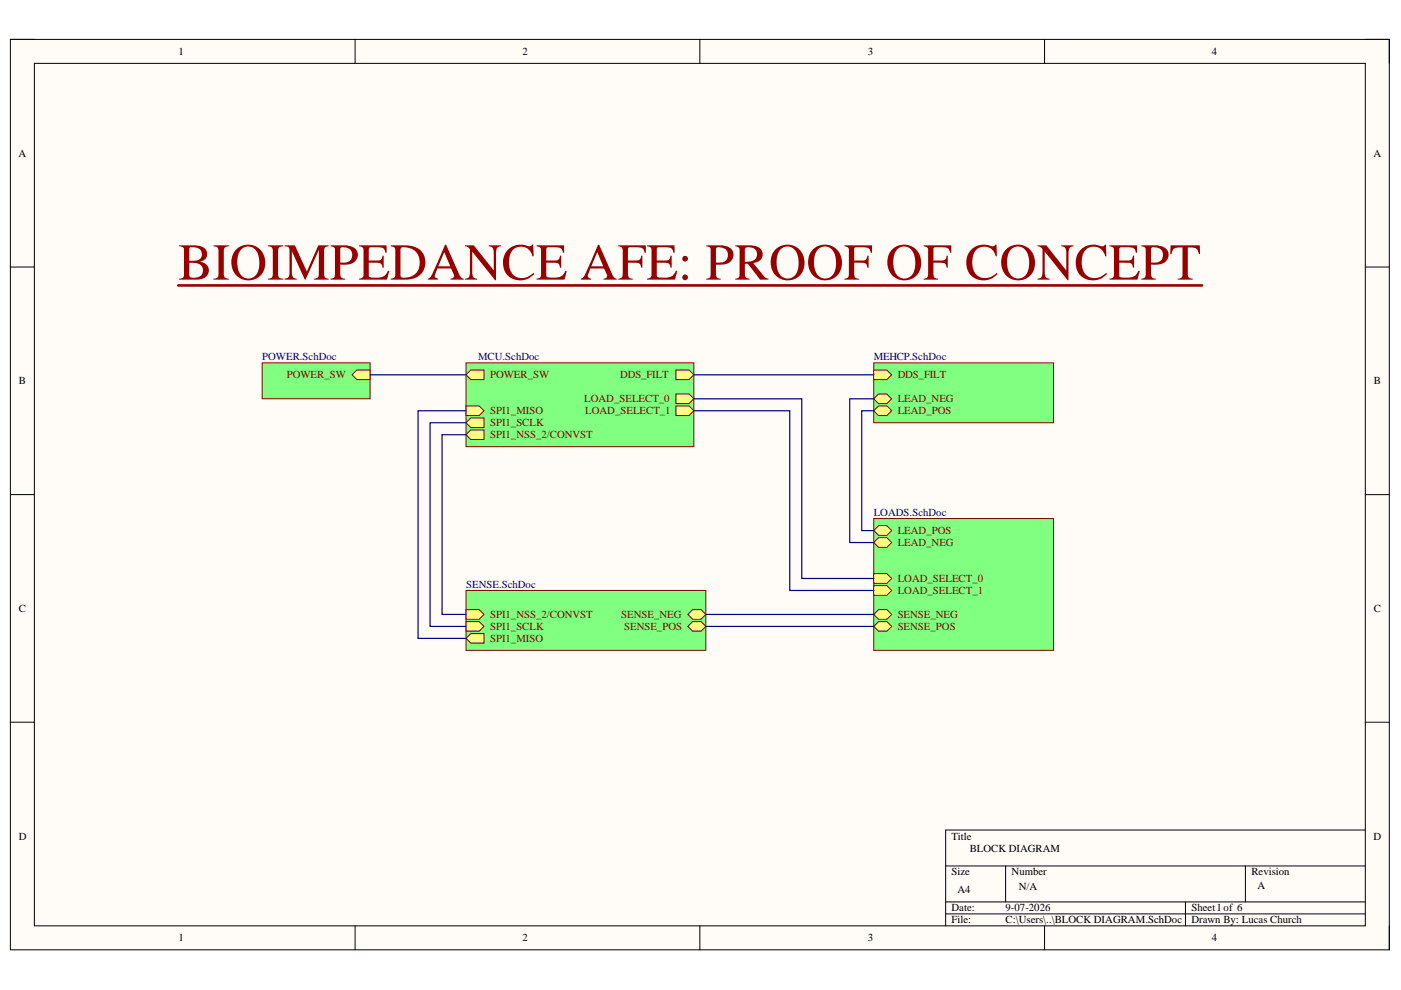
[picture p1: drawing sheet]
<svg xmlns="http://www.w3.org/2000/svg" width="297mm" height="210mm" viewBox="0 0 297 210" stroke-linecap="round" stroke-linejoin="round" font-family="sans-serif">
<path d="M2.2 8.4h292.4v193h-292.4z" fill-rule="evenodd" fill="#fffcf8"/>
<path d="M2.2 8.4h292.4v193h-292.4z" fill="none" stroke="#000" stroke-width=".21"/>
<path d="M7.3 13.4h282.2v182.9h-282.2z" fill-rule="evenodd" fill="#fffcf8"/>
<g fill="none" stroke="#000" stroke-width=".21">
<path d="M2.2 8.4h5.1M7.3 13.4h282.2v182.9h-282.2zM75.3 8.4v5M148.4 8.4v5M221.5 8.4v5M289.5 8.4h5.1v5M2.2 56.6h5.1M289.5 56.6h5.1M2.2 104.9h5.1M289.5 104.9h5.1M2.2 153.1h5.1M289.5 153.1h5.1"/>
<path d="M289.5 176h-89v20.3M75.3 196.3v5.1M148.4 196.3v5.1M200.5 183.6h89M200.5 191.2h89M200.5 193.8h89M213.2 183.6v7.6M221.5 196.3v5.1M251.3 191.2v5.1M264 183.6v7.6M294.6 196.3v5.1"/>
</g>
<path d="M185.2 109.9h38.2v28h-38.2z" fill-rule="evenodd" fill="#80ff80"/>
<path d="M185.2 109.9h38.2v28h-38.2z" fill="none" stroke="#800000" stroke-width=".21"/>
<path d="M185.2 124.2h2.8l1.1 1-1.1 1h-2.8z" fill-rule="evenodd" fill="#ffff80"/>
<path d="M185.2 124.2h2.8l1.1 1-1.1 1h-2.8z" fill="none" stroke="#800000" stroke-width=".21"/>
<path d="M185.2 121.6h2.8l1.1 1-1.1 1.1h-2.8z" fill-rule="evenodd" fill="#ffff80"/>
<path d="M185.2 121.6h2.8l1.1 1-1.1 1.1h-2.8z" fill="none" stroke="#800000" stroke-width=".21"/>
<path d="M186.3 129.3h1.7l1.1 1-1.1 1h-1.7l-1.1-1z" fill-rule="evenodd" fill="#ffff80"/>
<path d="M186.3 129.3h1.7l1.1 1-1.1 1h-1.7l-1.1-1z" fill="none" stroke="#800000" stroke-width=".21"/>
<path d="M185.2 132.8l1.1-1h1.7l1.1 1-1.1 1h-1.7z" fill-rule="evenodd" fill="#ffff80"/>
<path d="M185.2 132.8l1.1-1h1.7l1.1 1-1.1 1h-1.7z" fill="none" stroke="#800000" stroke-width=".21"/>
<path d="M185.2 115l1.1-1h1.7l1.1 1-1.1 1h-1.7z" fill-rule="evenodd" fill="#ffff80"/>
<path d="M185.2 115l1.1-1h1.7l1.1 1-1.1 1h-1.7z" fill="none" stroke="#800000" stroke-width=".21"/>
<path d="M185.2 112.5l1.1-1h1.7l1.1 1-1.1 1h-1.7z" fill-rule="evenodd" fill="#ffff80"/>
<path d="M185.2 112.5l1.1-1h1.7l1.1 1-1.1 1h-1.7z" fill="none" stroke="#800000" stroke-width=".21"/>
<path d="M98.8 76.9h48.3v17.8h-48.3z" fill-rule="evenodd" fill="#80ff80"/>
<path d="M98.8 76.9h48.3v17.8h-48.3z" fill="none" stroke="#800000" stroke-width=".21"/>
<path d="M98.8 89.6l1-1h2.8v2h-2.8z" fill-rule="evenodd" fill="#ffff80"/>
<path d="M98.8 89.6l1-1h2.8v2h-2.8z" fill="none" stroke="#800000" stroke-width=".21"/>
<path d="M98.8 86.1h2.8l1 1-1 1h-2.8z" fill-rule="evenodd" fill="#ffff80"/>
<path d="M98.8 86.1h2.8l1 1-1 1h-2.8z" fill="none" stroke="#800000" stroke-width=".21"/>
<path d="M143.3 86.1h2.8l1 1-1 1h-2.8z" fill-rule="evenodd" fill="#ffff80"/>
<path d="M143.3 86.1h2.8l1 1-1 1h-2.8z" fill="none" stroke="#800000" stroke-width=".21"/>
<path d="M143.3 83.5h2.8l1 1.1-1 1h-2.8z" fill-rule="evenodd" fill="#ffff80"/>
<path d="M143.3 83.5h2.8l1 1.1-1 1h-2.8z" fill="none" stroke="#800000" stroke-width=".21"/>
<path d="M98.8 92.2l1-1h2.8v2h-2.8z" fill-rule="evenodd" fill="#ffff80"/>
<path d="M98.8 92.2l1-1h2.8v2h-2.8z" fill="none" stroke="#800000" stroke-width=".21"/>
<path d="M143.3 78.5h2.8l1 1-1 1h-2.8z" fill-rule="evenodd" fill="#ffff80"/>
<path d="M143.3 78.5h2.8l1 1-1 1h-2.8z" fill="none" stroke="#800000" stroke-width=".21"/>
<path d="M98.8 79.5l1-1h2.8v2h-2.8z" fill-rule="evenodd" fill="#ffff80"/>
<path d="M98.8 79.5l1-1h2.8v2h-2.8z" fill="none" stroke="#800000" stroke-width=".21"/>
<path d="M185.2 76.9h38.2v12.7h-38.2z" fill-rule="evenodd" fill="#80ff80"/>
<path d="M185.2 76.9h38.2v12.7h-38.2z" fill="none" stroke="#800000" stroke-width=".21"/>
<path d="M185.2 78.5h2.8l1.1 1-1.1 1h-2.8z" fill-rule="evenodd" fill="#ffff80"/>
<path d="M185.2 78.5h2.8l1.1 1-1.1 1h-2.8z" fill="none" stroke="#800000" stroke-width=".21"/>
<path d="M185.2 84.6l1.1-1.1h1.7l1.1 1.1-1.1 1h-1.7z" fill-rule="evenodd" fill="#ffff80"/>
<path d="M185.2 84.6l1.1-1.1h1.7l1.1 1.1-1.1 1h-1.7z" fill="none" stroke="#800000" stroke-width=".21"/>
<path d="M185.2 87.1l1.1-1h1.7l1.1 1-1.1 1h-1.7z" fill-rule="evenodd" fill="#ffff80"/>
<path d="M185.2 87.1l1.1-1h1.7l1.1 1-1.1 1h-1.7z" fill="none" stroke="#800000" stroke-width=".21"/>
<path d="M55.6 76.9h22.9v7.6h-22.9z" fill-rule="evenodd" fill="#80ff80"/>
<path d="M55.6 76.9h22.9v7.6h-22.9z" fill="none" stroke="#800000" stroke-width=".21"/>
<path d="M74.7 79.5l1-1h2.8v2h-2.8z" fill-rule="evenodd" fill="#ffff80"/>
<path d="M74.7 79.5l1-1h2.8v2h-2.8z" fill="none" stroke="#800000" stroke-width=".21"/>
<path d="M98.8 125.2h50.8v12.7h-50.8z" fill-rule="evenodd" fill="#80ff80"/>
<path d="M98.8 125.2h50.8v12.7h-50.8z" fill="none" stroke="#800000" stroke-width=".21"/>
<path d="M98.8 131.8h2.8l1 1-1 1h-2.8z" fill-rule="evenodd" fill="#ffff80"/>
<path d="M98.8 131.8h2.8l1 1-1 1h-2.8z" fill="none" stroke="#800000" stroke-width=".21"/>
<path d="M98.8 129.3h2.8l1 1-1 1h-2.8z" fill-rule="evenodd" fill="#ffff80"/>
<path d="M98.8 129.3h2.8l1 1-1 1h-2.8z" fill="none" stroke="#800000" stroke-width=".21"/>
<path d="M98.8 135.3l1-1h2.8v2.1h-2.8z" fill-rule="evenodd" fill="#ffff80"/>
<path d="M98.8 135.3l1-1h2.8v2.1h-2.8z" fill="none" stroke="#800000" stroke-width=".21"/>
<path d="M146.9 129.3h1.7l1 1-1 1h-1.7l-1.1-1z" fill-rule="evenodd" fill="#ffff80"/>
<path d="M146.9 129.3h1.7l1 1-1 1h-1.7l-1.1-1z" fill="none" stroke="#800000" stroke-width=".21"/>
<path d="M145.8 132.8l1.1-1h1.7l1 1-1 1h-1.7z" fill-rule="evenodd" fill="#ffff80"/>
<path d="M145.8 132.8l1.1-1h1.7l1 1-1 1h-1.7z" fill="none" stroke="#800000" stroke-width=".21"/>
<path d="M37.8 60.5h217.1" fill="none" stroke="#980000" stroke-width=".55"/>
<path d="M78.5 79.5h20.3M147.1 79.5h38.1M98.8 92.2h-5.1v38.1h5.1M98.8 89.6h-7.6v43.2h7.6M98.8 87.1h-10.2v48.2h10.2M147.1 84.6h22.9v38h15.2M147.1 87.1h20.3v38.1h17.8M185.2 84.6h-5v30.4h5M185.2 87.1h-2.5v25.4h2.5M149.6 130.3h35.6M149.6 132.8h35.6" fill="none" stroke="#000080" stroke-width=".25"/>
<text font-size="11" fill="#980000" x="37.8" y="59.3">BIOIMPEDANCE AFE: PROOF OF CONCEPT</text>
<g font-size="2.3">
<text x="37.9" y="11.7">1</text>
<text x="110.8" y="11.7">2</text>
<text x="184" y="11.7">3</text>
<text x="257" y="11.7">4</text>
<text x="3.9" y="33.2">A</text>
<text x="291.2" y="33.2">A</text>
<text x="4" y="81.5">B</text>
<text x="291.3" y="81.5">B</text>
<text x="4" y="129.7">C</text>
<text x="291.3" y="129.7">C</text>
<text x="4" y="178">D</text>
<text x="201.7" y="178">Title</text>
<text x="291.2" y="178">D</text>
<text x="201.7" y="185.6">Size</text>
<text x="205.6" y="180.5">BLOCK DIAGRAM</text>
<text x="214.5" y="185.6">Number</text>
<text x="265.3" y="185.6">Revision</text>
<text x="203" y="189.4">A4</text>
<text x="216" y="188.7">N/A</text>
<text x="266.6" y="188.4">A</text>
<text x="201.7" y="193.2">Date:</text>
<text x="201.7" y="195.8">File:</text>
<text x="213.2" y="193.2">9-07-2026</text>
<text x="213.2" y="195.8">C:\Users\..\BLOCK DIAGRAM.SchDoc</text>
<text x="252.6" y="193.2">Sheet1of 6</text>
<text x="252.6" y="195.8">Drawn By: Lucas Church</text>
<text x="37.9" y="199.6">1</text>
<text x="110.8" y="199.6">2</text>
<text x="184" y="199.6">3</text>
<text x="257" y="199.6">4</text>
</g>
<g font-size="2.3" fill="#000080">
<text x="55.6" y="76.4">POWER.SchDoc</text>
<text x="101.4" y="76.4">MCU.SchDoc</text>
<text x="185.2" y="76.4">MEHCP.SchDoc</text>
<text x="185.2" y="109.4">LOADS.SchDoc</text>
<text x="98.8" y="124.7">SENSE.SchDoc</text>
</g>
<g font-size="2.3" fill="#800000">
<text x="60.8" y="80.2">POWER_SW</text>
<text x="103.9" y="80.2">POWER_SW</text>
<text x="131.5" y="80.2">DDS_FILT</text>
<text x="190.3" y="80.2">DDS_FILT</text>
<text x="103.9" y="87.8">SPI1_MISO</text>
<text x="123.9" y="85.3">LOAD_SELECT_0</text>
<text x="124.1" y="87.8">LOAD_SELECT_1</text>
<text x="190.3" y="85.3">LEAD_NEG</text>
<text x="190.3" y="87.8">LEAD_POS</text>
<text x="103.9" y="90.4">SPI1_SCLK</text>
<text x="103.9" y="92.9">SPI1_NSS_2/CONVST</text>
<text x="190.3" y="113.2">LEAD_POS</text>
<text x="190.3" y="115.8">LEAD_NEG</text>
<text x="190.3" y="125.9">LOAD_SELECT_1</text>
<text x="190.3" y="123.4">LOAD_SELECT_0</text>
<text x="103.9" y="131">SPI1_NSS_2/CONVST</text>
<text x="131.7" y="131">SENSE_NEG</text>
<text x="190.3" y="131">SENSE_NEG</text>
<text x="103.9" y="133.6">SPI1_SCLK</text>
<text x="103.9" y="136.1">SPI1_MISO</text>
<text x="132.3" y="133.6">SENSE_POS</text>
<text x="190.3" y="133.6">SENSE_POS</text>
</g>
</svg>
